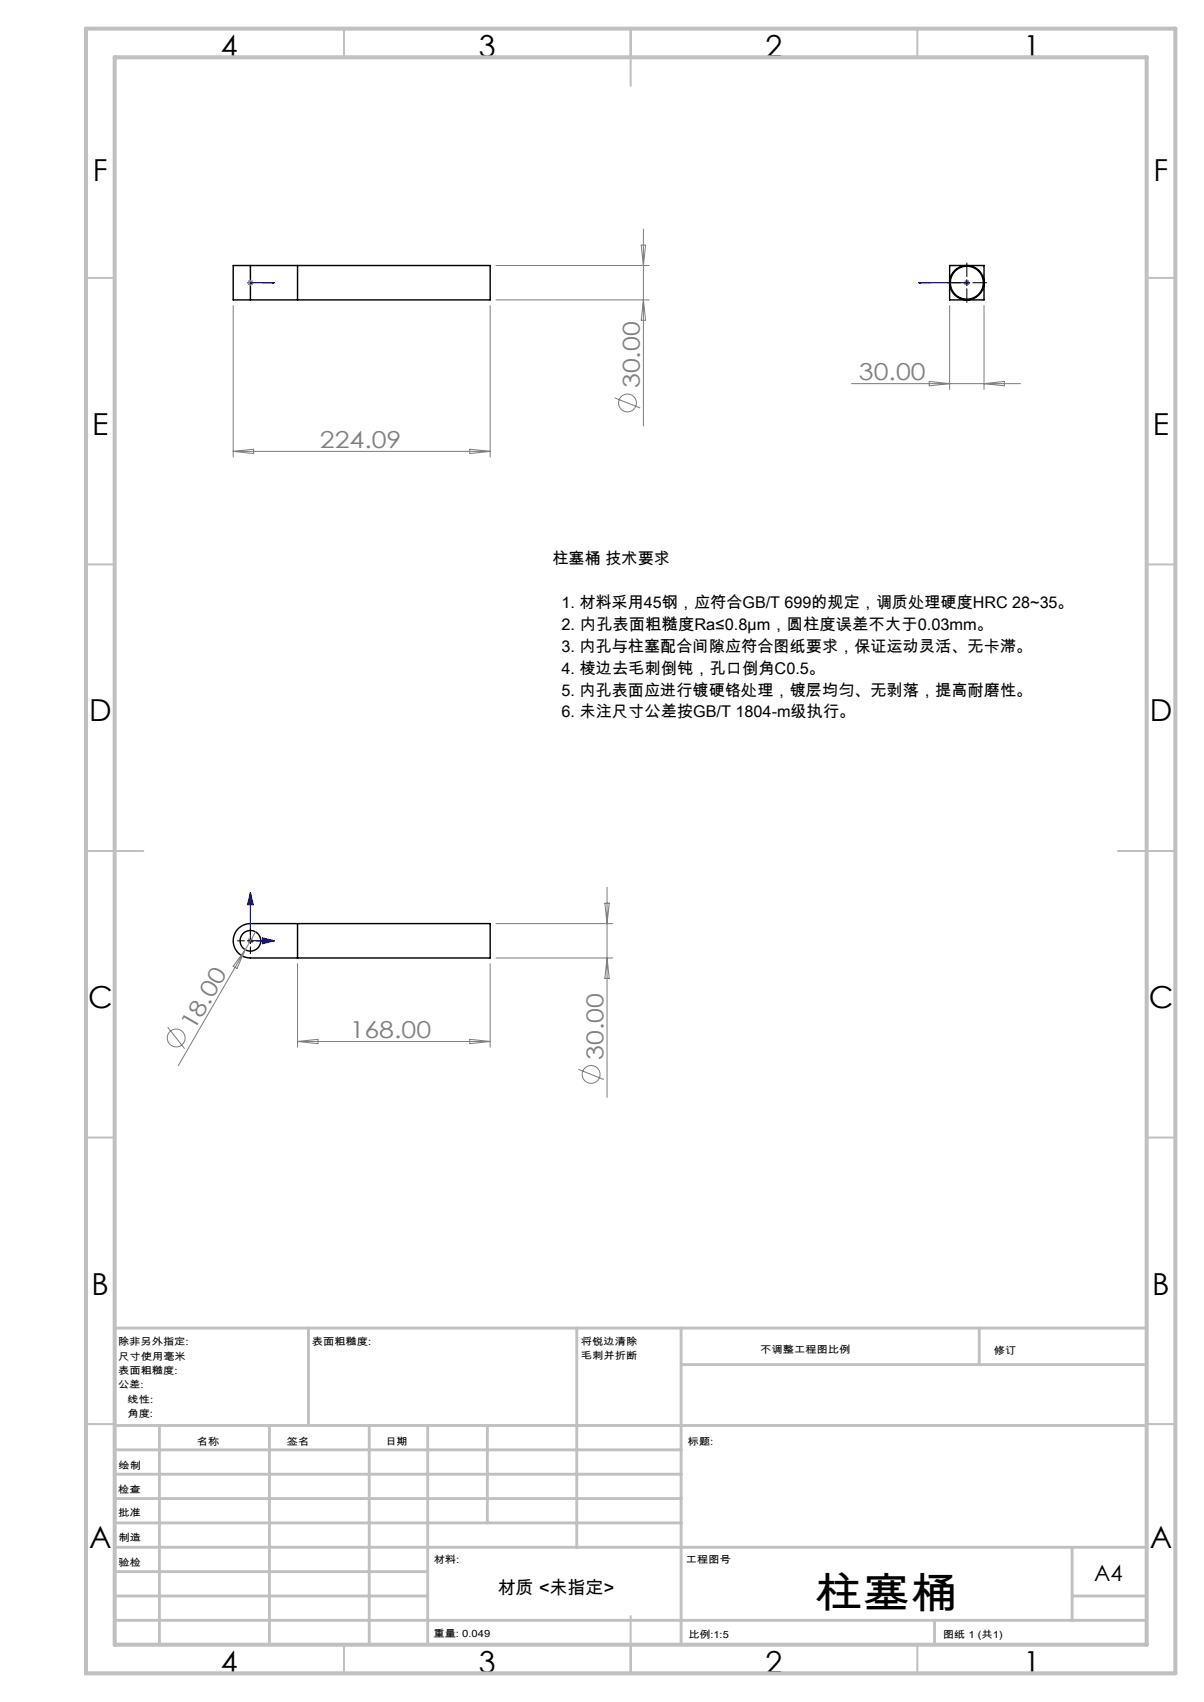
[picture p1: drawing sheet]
<svg xmlns="http://www.w3.org/2000/svg" width="210mm" height="297mm" viewBox="0 0 210 297" stroke-linecap="round" stroke-linejoin="round" font-family="sans-serif">
<g fill="none" stroke="#000" stroke-width=".25">
<path d="M43.7 46.3h-3v6h3M43.7 46.3h41.8v6h-41.8M43.7 46.3v6M51.9 46.3v6M165.6 46.3h6v6h-6zM41.7 161.9l.8-.5 1.2-.2h41.8v6h-41.8a3 3 0 0 1-2.8-2 3 3 0 0 1 .8-3.3zM51.9 161.2v6"/>
<circle cx="168.6" cy="49.3" r="2.88"/>
<circle cx="168.6" cy="49.3" r="3"/>
<circle cx="43.7" cy="164.2" r="1.8"/>
</g>
<g fill="none" stroke="#808080" stroke-width=".18">
<path d="M112.2 40v34.3M40.7 53.3v26.5M43.2 49.3h1M43.3 49l.7 .7M43.7 48.8v1M44 49l-.7 .7M85.5 53.3v26.5M86.5 46.3h26.7M86.5 52.3h26.7M111.8 42.8h.8l-.4 3.5zM112.2 52.3l.4 3.6h-.8zM165.6 53.3v14.6"/>
<path d="M168.1 49.3h1M168.3 49l.7 .7M168.6 48.8v1M169 49l-.7 .7M171.6 53.3v14.6M40.7 78.8h44.8M40.7 78.8l3.5-.4v.7zM81.9 78.4l3.6 .4-3.6 .3zM107.2 69.4l4.5 1.8M148.5 66.9h29.5M162.1 66.6l3.5 .3-3.5 .4zM171.6 66.9l3.6-.3v.7z"/>
<path d="M105.5 157.6h.8l-.4 3.6zM105.9 154.8v36.7M29.2 179.2l3 3.8M42.8 165.7l-11.7 20.3M42.8 165.7l-1.5 3.3-.6-.4zM43.2 164.2h1M43.3 163.8l.7 .7M43.7 163.7v1M44 163.8l-.7 .7M44.6 162.6l-1.8 3.1M51.9 168.2v14.5M85.5 168.2v14.5"/>
<path d="M86.5 161.2h20.4M86.5 167.2h20.4M105.9 167.2l.4 3.5h-.8zM51.9 181.7h33.6M51.9 181.7l3.6-.3v.7zM81.9 181.4l3.6 .3-3.6 .4zM100.9 186.6l4.4 1.8"/>
<circle cx="109.4" cy="70.3" r="1.56"/>
<circle cx="30.7" cy="181.1" r="1.56"/>
<circle cx="103.1" cy="187.5" r="1.56"/>
</g>
<g fill="none" stroke="#00f" stroke-width=".18">
<path d="M43.2 49.3h1zM43.6 49.3h.2zM43.7 49.3h.1M43.7 49.3h4.2M45.8 49.3h2.1zM47.5 49.3h.4zM160.2 49.3h2.1zM160.2 49.3h.5zM160.2 49.3h8.4M168.1 49.3h1.1zM168.5 49.3h.2zM168.6 49.3h.1"/>
<path d="M43.7 155.8l.1 .4h-.2zM43.7 155.8l.5 2.1h-1zM43.7 155.8v8.4h4.2M45.8 163.6l2.1 .6-2.1 .5zM47.5 164.1l.4 .1-.4 .1z"/>
</g>
<path d="M167.6 49.3h-2.5M168.6 48.3v-2.5M168.6 50.3v2.5M169.6 49.3h2.5M42.7 164.2h-1.3M43.7 163.2v-1.3M43.7 165.2v1.3M44.7 164.2h1.3" fill="none" stroke="#000" stroke-width=".18" stroke-dasharray="15.2 1.3 1.3 1.3" stroke-linecap="butt"/>
<g fill="none" stroke="#c0c0c0" stroke-width=".35">
<path d="M60 5v5M110 5v10M160 5v5M15 48.5h5M200 48.5h5M15 98.5h5M200 98.5h5M15 148.5h10M195 148.5h10M15 198.5h5M200 198.5h5M15 248.5h5"/>
<path d="M200 248.5h5M60 287v5M110 282v10M160 287v5"/>
</g>
<g fill="none" stroke="#c0c0c0" stroke-width=".5">
<path d="M53.8 231.8v17M100.6 231.8v38.2M118.8 231.8v55.2M118.8 238.1h81.2M170.8 231.8v6.3M200 231.8h-180v55.2M20 248.8h180M20 257.3h98.8M20 253h98.8M27.8 248.8v38.2M47 248.8v38.2M64.4 248.8v38.2"/>
<path d="M74.6 248.8v38.2M85 248.8v17M20 265.8h98.8M20 261.5h98.8M20 278.5h54.6M20 274.3h54.6M20 270h180M187 278.5h13M187 270v12.8M20 282.8h180M163 282.8v4.2"/>
</g>
<path d="M15 5h190v287h-190zM20 10h180v277h-180z" fill="none" stroke="#c0c0c0" stroke-width=".7"/>
<path d="M168.1 49.3h1M168.6 48.8v1M43.2 164.2h1M43.7 163.7v1" fill="none" stroke="#000" stroke-width=".18"/>
<g fill="#00f">
<path d="M47.5 49.3h.4zM43.6 49.3h.2z"/>
<path d="M45.8 49.3h2.1zM43.2 49.3h1zM47.5 164.1l.4 .1-.4 .1zM43.7 155.8l.1 .4h-.2zM168.1 49.3h1.1zM160.2 49.3h2.1z"/>
<path d="M45.8 163.6l2.1 .6-2.1 .5zM43.7 155.8l.5 2.1h-1zM168.5 49.3h.2zM160.2 49.3h.5z"/>
</g>
<text font-size="7.4" x="142.1" y="280.5">柱塞桶</text>
<g font-size="5.3">
<text x="38.5" y="9.9">4</text>
<text x="83.5" y="9.9">3</text>
<text x="133.5" y="9.9">2</text>
<text x="178.5" y="9.9">1</text>
<text x="16.2" y="31.6">F</text>
<text x="201.2" y="31.6">F</text>
<text x="16.1" y="75.9">E</text>
<text x="201.1" y="75.9">E</text>
<text x="15.5" y="125.9">D</text>
<text x="200.5" y="125.9">D</text>
<text x="15.4" y="175.9">C</text>
<text x="200.4" y="175.9">C</text>
<text x="16" y="225.9">B</text>
<text x="201" y="225.9">B</text>
<text x="15.5" y="270.1">A</text>
<text x="200.5" y="270.1">A</text>
<text x="38.5" y="291.9">4</text>
<text x="83.5" y="291.9">3</text>
<text x="133.5" y="291.9">2</text>
<text x="178.5" y="291.9">1</text>
</g>
<g font-size="4.1" fill="#808080">
<text x="111.6" y="67.7" transform="rotate(-90 111.6 67.7)">30.00</text>
<text x="149.8" y="66.4">30.00</text>
<text x="55.8" y="78.2">224.09</text>
<text x="33.9" y="180" transform="rotate(-60 33.9 180)">18.00</text>
<text x="61" y="181.2">168.00</text>
<text x="105.3" y="184.9" transform="rotate(-90 105.3 184.9)">30.00</text>
</g>
<text font-size="3.9" x="190.9" y="275.8">A4</text>
<text font-size="3.2" x="86.8" y="278.1">材质 &lt;未指定&gt;</text>
<g font-size="2.8">
<text x="96.4" y="98.4">柱塞桶 技术要求</text>
<text x="97.9" y="106.1">1. 材料采用45钢，应符合GB/T 699的规定，调质处理硬度HRC 28~35。</text>
<text x="97.9" y="113.7">3. 内孔与柱塞配合间隙应符合图纸要求，保证运动灵活、无卡滞。</text>
<text x="97.9" y="109.9">2. 内孔表面粗糙度Ra≤0.8μm，圆柱度误差不大于0.03mm。</text>
<text x="97.9" y="117.6">4. 棱边去毛刺倒钝，孔口倒角C0.5。</text>
<text x="97.9" y="121.4">5. 内孔表面应进行镀硬铬处理，镀层均匀、无剥落，提高耐磨性。</text>
<text x="97.9" y="125.2">6. 未注尺寸公差按GB/T 1804-m级执行。</text>
</g>
<g font-size="1.7">
<text x="20.6" y="234.8">除非另外指定:</text>
<text x="20.6" y="237.3">尺寸使用毫米</text>
<text x="20.6" y="239.8">表面粗糙度:</text>
<text x="54.4" y="234.8">表面粗糙度:</text>
<text x="101.3" y="234.7">将锐边清除</text>
<text x="101.3" y="237.2">毛刺并折断</text>
<text x="132.6" y="236.2">不调整工程图比例</text>
<text x="173.3" y="236.4">修订</text>
<text x="20.6" y="242.3">公差:</text>
<text x="22.2" y="244.8">线性:</text>
<text x="22.2" y="247.3">角度:</text>
<text x="20.7" y="256.3">绘制</text>
<text x="34.3" y="252.2">名称</text>
<text x="50" y="252.1">签名</text>
<text x="67.2" y="252.1">日期</text>
<text x="120" y="252.1">标题:</text>
<text x="20.6" y="260.5">检查</text>
<text x="20.6" y="264.5">批准</text>
<text x="20.7" y="269">制造</text>
<text x="20.7" y="273.3">验检</text>
<text x="75.6" y="272.7">材料:</text>
<text x="119.6" y="272.7">工程图号</text>
<text x="75.6" y="285.7">重量: 0.049</text>
<text x="120.1" y="285.8">比例:1:5</text>
<text x="164.5" y="285.8">图纸 1 (共1)</text>
</g>
</svg>
